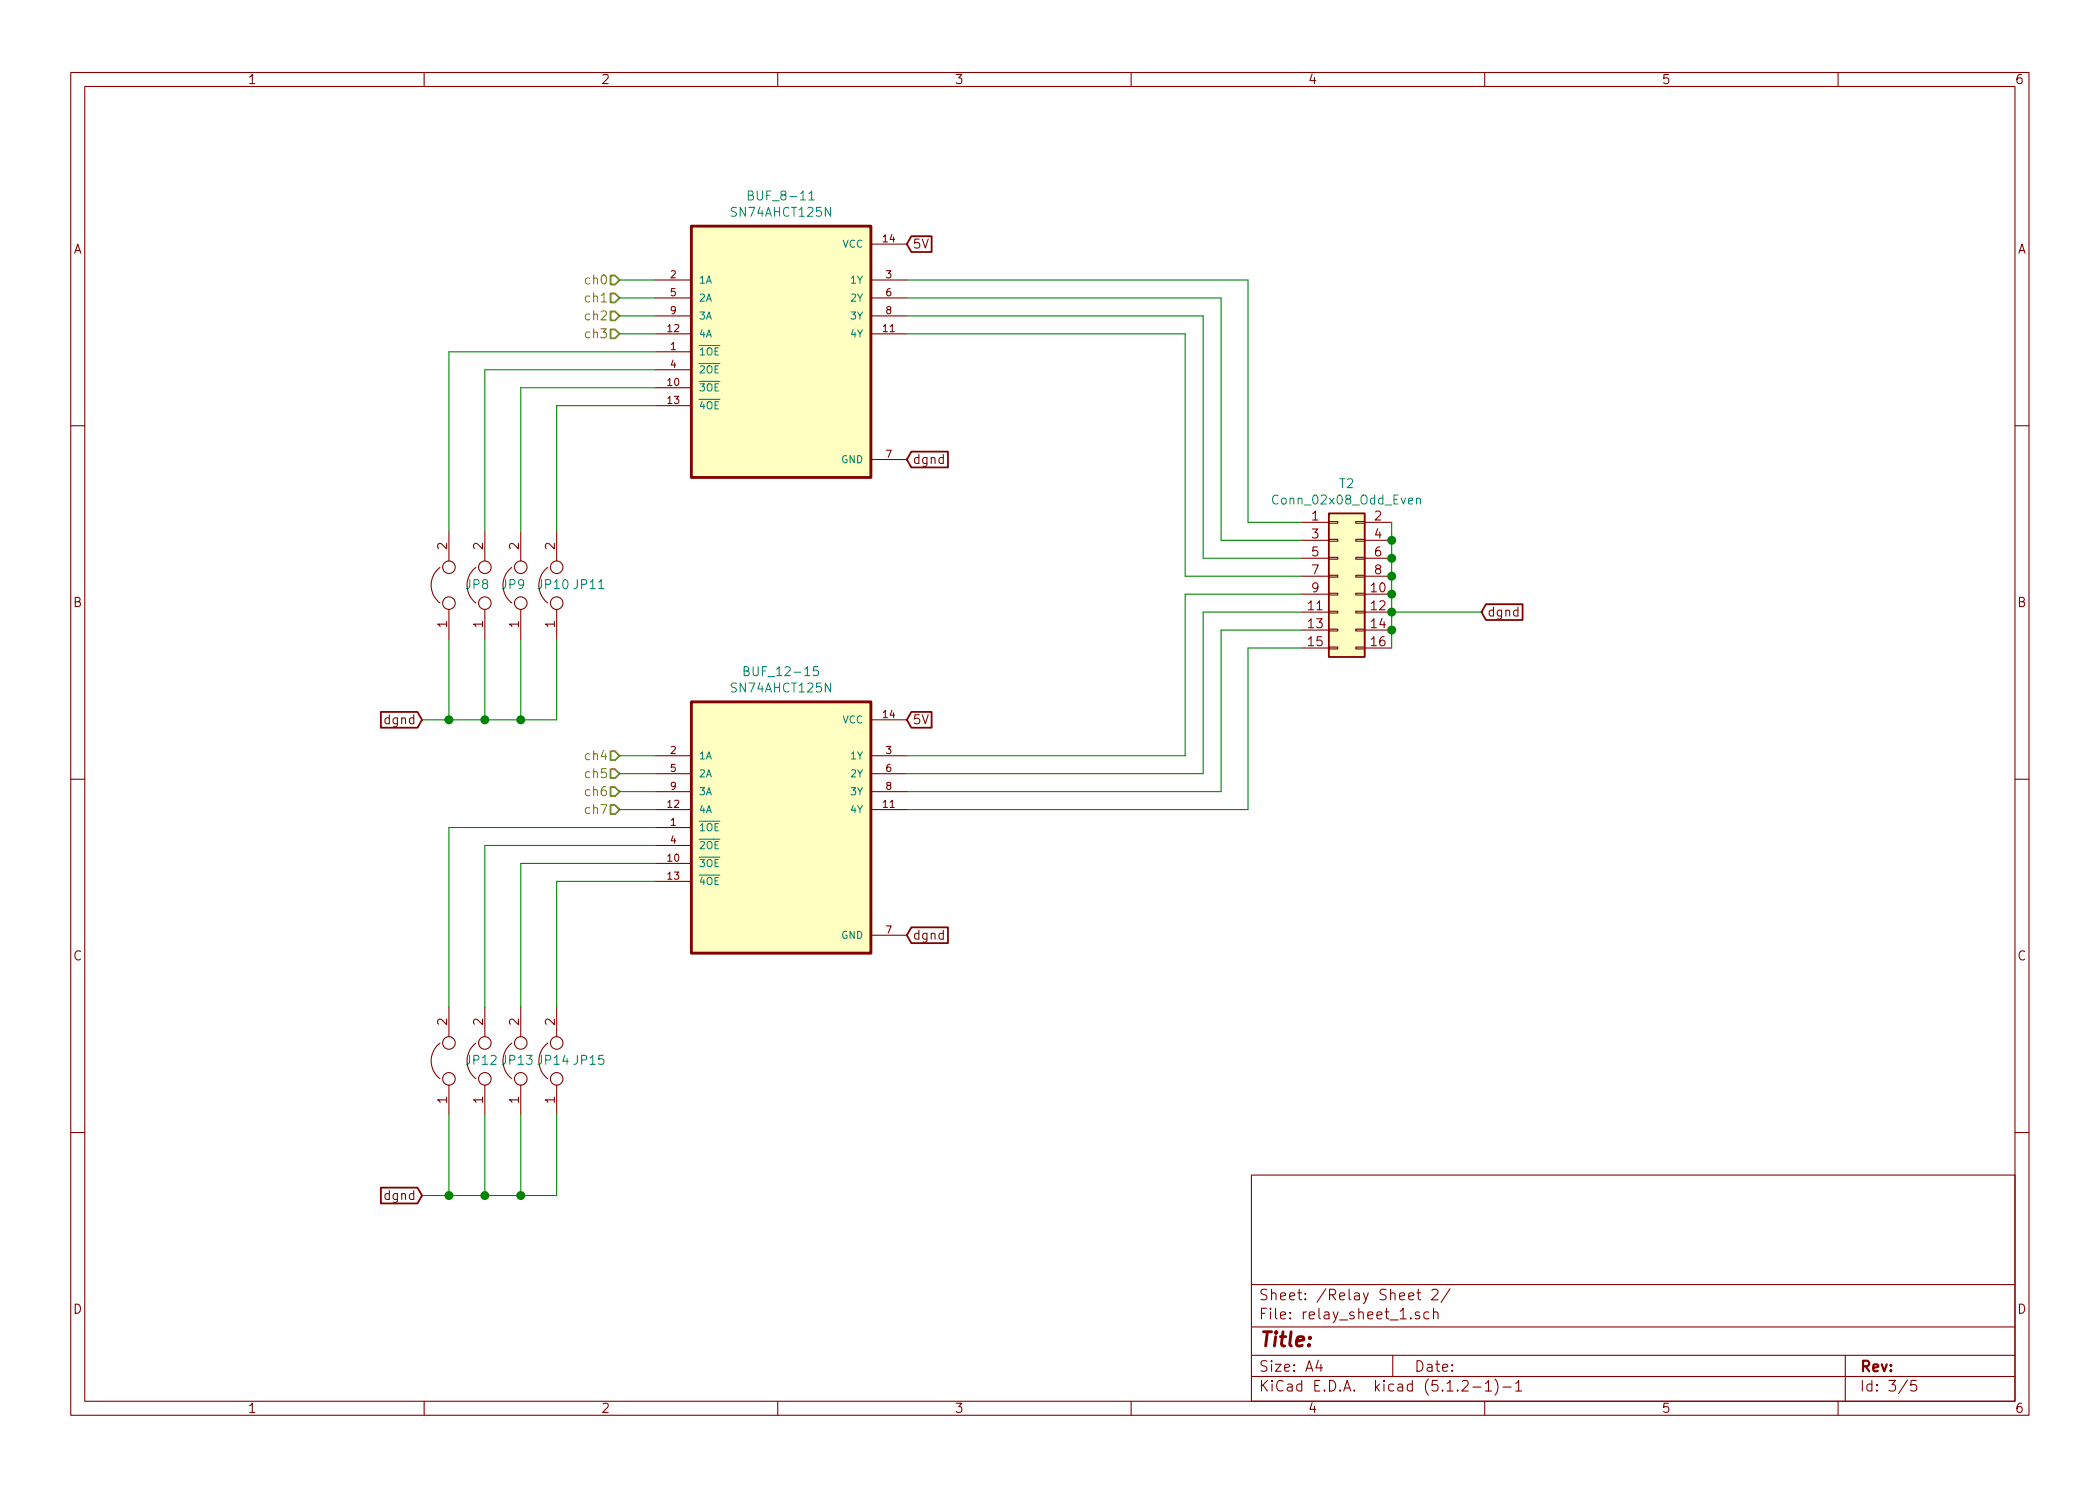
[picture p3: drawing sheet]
<svg xmlns="http://www.w3.org/2000/svg" width="297mm" height="210mm" viewBox="0 0 297 210" stroke-linecap="round" stroke-linejoin="round" font-family="sans-serif">
<g fill="none" stroke="#840000" stroke-width=".15">
<path d="M10 10.3h277v189.9h-277zM12 12.2h273v186.1h-273zM60 10.3v1.9M110 10.3v1.9M160 10.3v1.9M210 10.3v1.9M260 10.3v1.9M92.7 39.6h5.1M123.2 39.6h5.1M123.2 34.5h5.1M92.7 42.2h5.1M92.7 44.7h5.1"/>
<path d="M92.7 47.2h5.1M92.7 49.8h5.1M92.7 52.3h5.1M92.7 54.9h5.1M92.7 57.4h5.1M123.2 42.2h5.1M123.2 44.7h5.1M123.2 47.2h5.1M10 60.2h2M63.5 75.2v4.2M68.6 75.2v4.2M73.7 75.2v4.2"/>
<path d="M78.7 75.2v4.2M123.2 65h5.1M184.1 73.9h3.9M184.1 76.4h3.9M184.1 79h3.9M188 78.9h1.2v.2h-1.2zM188 76.3h1.2v.3h-1.2zM188 73.8h1.2v.2h-1.2zM191.8 78.9h1.2v.2h-1.2zM191.8 76.3h1.2v.3h-1.2zM191.8 73.8h1.2v.2h-1.2zM193 73.9h3.8"/>
<path d="M193 76.4h3.8M193 79h3.8M285 60.2h2M62.2 80.3a3.2 3.2 0 0 0 0 5M63.5 86.2v4.2M67.3 80.3a3.2 3.2 0 0 0 0 5M68.6 86.2v4.2M72.4 80.3a3.2 3.2 0 0 0 0 5M73.7 86.2v4.2M77.5 80.3a3.2 3.2 0 0 0 0 5M78.7 86.2v4.2M184.1 84.1h3.9"/>
<path d="M184.1 86.6h3.9M184.1 89.1h3.9M184.1 91.7h3.9M184.1 81.5h3.9M188 91.6h1.2v.2h-1.2zM188 89h1.2v.3h-1.2zM188 86.5h1.2v.2h-1.2zM188 83.9h1.2v.3h-1.2zM188 81.4h1.2v.3h-1.2zM191.8 91.6h1.2v.2h-1.2zM191.8 89h1.2v.3h-1.2zM191.8 86.5h1.2v.2h-1.2z"/>
<path d="M191.8 83.9h1.2v.3h-1.2zM191.8 81.4h1.2v.3h-1.2zM193 84.1h3.8M193 86.6h3.8M193 89.1h3.8M193 91.7h3.8M193 81.5h3.8M10 110.3h2M92.7 106.9h5.1M92.7 109.5h5.1M92.7 112h5.1M92.7 114.5h5.1"/>
<path d="M92.7 117.1h5.1M92.7 119.6h5.1M123.2 106.9h5.1M123.2 109.5h5.1M123.2 112h5.1M123.2 114.5h5.1M123.2 101.8h5.1M285 110.3h2M92.7 122.2h5.1M92.7 124.7h5.1M123.2 132.3h5.1M62.2 147.6a3.2 3.2 0 0 0 0 5"/>
<path d="M63.5 142.5v4.2M63.5 153.5v4.2M67.3 147.6a3.2 3.2 0 0 0 0 5M68.6 142.5v4.2M68.6 153.5v4.2M72.4 147.6a3.2 3.2 0 0 0 0 5M73.7 142.5v4.2M73.7 153.5v4.2M77.5 147.6a3.2 3.2 0 0 0 0 5M78.7 142.5v4.2M78.7 153.5v4.2M10 160.2h2"/>
<path d="M177 166.3h108v32h-108zM285 160.2h2M60 198.3v1.9M110 198.3v1.9M160 198.3v1.9M177 194.8h108M177 191.8h108M177 187.8h108M177 181.8h108M186.5 192.5l-.4 1h1M186.8 193v1M197 191.8v3"/>
<path d="M199.3 183.4l.7-.1-.1-.3-.4-.1-.2 .2v.7l.2 .1 .4-.1M200.4 182.9h.6M200.6 182.4v1.3l.1 .1 .3 .1M200.8 185.7a.37 .37 0 0 0-.6 .1v.1a.54 .54 0 0 0 .6 .3v.1v.2l-.2 .1-.4-.1M202.1 185.7l-.4-.1-.3 .3 .1 .6 .2 .1 .4-.1M202.5 182.6l.3-.2 .5 .1a.37 .37 0 0 1 0 .6l-.8 .8h.9M202.8 185.7a.38 .38 0 0 1 .6 .1v.8M202.8 185.1v1.5M205.1 182.3l-1.3 2M206.8 195.5l.2-.2h.4a.41 .41 0 0 1 .2 .7l-.8 .8h.9M208.3 196.3h1.2M210 198.3v1.9"/>
<path d="M210.1 195.8l.4-.5v1.5M210.1 196.8h.9M211.5 195.1a1.71 1.71 0 0 1 0 2.3M212.6 196.3h1.1M214.4 195.8l.4-.5v1.5M214.4 196.8h.8M260 198.3v1.9M261 191.8v6.5M269.8 195.2l-1.2 2M271 195.3h-.7v.7a.62 .62 0 0 1 .7 0l.1 .2-.1 .5-.2 .1h-.3l-.2-.1"/>
<circle cx="63.5" cy="85.3" r=".89"/>
<circle cx="63.5" cy="80.3" r=".89"/>
<circle cx="68.6" cy="85.3" r=".89"/>
<circle cx="68.6" cy="80.3" r=".89"/>
<circle cx="73.7" cy="80.3" r=".89"/>
<circle cx="73.7" cy="85.3" r=".89"/>
<circle cx="78.7" cy="85.3" r=".89"/>
<circle cx="78.7" cy="80.3" r=".89"/>
<circle cx="63.5" cy="147.6" r=".89"/>
<circle cx="63.5" cy="152.6" r=".89"/>
<circle cx="68.6" cy="147.6" r=".89"/>
<circle cx="68.6" cy="152.6" r=".89"/>
<circle cx="73.7" cy="147.6" r=".89"/>
<circle cx="73.7" cy="152.6" r=".89"/>
<circle cx="78.7" cy="147.6" r=".89"/>
<circle cx="78.7" cy="152.6" r=".89"/>
</g>
<g fill="#ffffc2" stroke="#ffffc2" stroke-width=".14">
<path d="M97.8 32h25.4v35.6h-25.4z"/>
<path d="M97.8 99.3h25.4v35.6h-25.4z"/>
<path d="M188 72.6h5v20.4h-5z"/>
</g>
<path d="M97.8 32h25.4v35.6h-25.4zM97.8 99.3h25.4v35.6h-25.4z" fill="none" stroke="#840000" stroke-width=".41"/>
<path d="M105.8 27.6h.6l.1-.2v-.3l-.2-.1h-.5v1.3h.5l.2-.1 .1-.3-.3-.3M114.4 27.4l.4-.4v1.3M114.4 28.3h.8M200.4 70.6v-.1a.31 .31 0 0 1 .5 .2v.6M200.4 70.5v.8M105.3 94.9h.5l.1-.2-.1-.2-.1-.2h-.4v1.3h.4l.2-.1 .1-.3-.3-.3M115.7 94.3h-.6l-.1 .6 .2-.1h.3l.3 .3v.3l-.3 .2h-.3l-.2-.1" fill="none" stroke="#008484" stroke-width=".15"/>
<path d="M86.4 39h.6l.6 .6-.6 .7h-.6zM86.4 41.5h.6l.6 .7-.6 .6h-.6zM86.4 44.1h.6l.6 .6-.6 .6h-.6zM86.4 46.6h.6l.6 .6-.6 .7h-.6zM86.4 106.3h.6l.6 .6-.6 .7h-.6zM86.4 108.8h.6l.6 .7-.6 .6h-.6zM86.4 111.4h.6l.6 .6-.6 .6h-.6zM86.4 113.9h.6l.6 .6-.6 .7h-.6z" fill="none" stroke="#848400" stroke-width=".25"/>
<path d="M128.9 33.4h2.9v2.3h-2.9l-.6-1.2zM128.9 63.9h5.2v2.2h-5.2l-.6-1.1zM188 72.6h5v20.4h-5zM210.2 85.5h5.2v2.2h-5.2l-.7-1.1zM53.9 100.7h5.2l.6 1.1-.6 1.2h-5.2zM128.9 100.7h2.9v2.3h-2.9l-.6-1.2zM128.9 131.2h5.2v2.2h-5.2l-.6-1.1zM53.9 168h5.2l.6 1.2-.6 1.1h-5.2z" fill="none" stroke="#840000" stroke-width=".25"/>
<g fill="none" stroke="#008400" stroke-width=".15">
<path d="M87.6 39.6h5.1M128.3 39.6h48.2v34.3h7.6M87.6 42.2h5.1M87.6 44.7h5.1M87.6 47.2h5.1M92.7 49.8h-29.2v25.4M92.7 52.3h-24.1v22.9M92.7 54.9h-19v20.3M92.7 57.4h-14v17.8M128.3 42.2h44.4v34.2h11.4M128.3 44.7h41.9v34.3h13.9M128.3 47.2h39.3v34.3h16.5"/>
<path d="M196.8 73.9v17.8M63.5 90.4v11.4M68.6 90.4v11.4M73.7 90.4v11.4M78.7 90.4v11.4h-19M184.1 84.1h-16.5v22.8h-39.3M184.1 86.6h-13.9v22.9h-41.9M184.1 89.1h-11.4v22.9h-44.4M184.1 91.7h-7.6v22.8h-48.2M196.8 86.6h12.7M87.6 106.9h5.1M87.6 109.5h5.1"/>
<path d="M87.6 112h5.1M87.6 114.5h5.1M92.7 117.1h-29.2v25.4M92.7 119.6h-24.1v22.9M92.7 122.2h-19v20.3M92.7 124.7h-14v17.8M63.5 157.7v11.5M68.6 157.7v11.5M73.7 157.7v11.5M78.7 157.7v11.5h-19"/>
</g>
<g fill="#008400" stroke="#008400" stroke-width=".25">
<circle cx="63.5" cy="101.8" r=".51"/>
<circle cx="68.6" cy="101.8" r=".51"/>
<circle cx="73.7" cy="101.8" r=".51"/>
<circle cx="63.5" cy="169.2" r=".51"/>
<circle cx="68.6" cy="169.2" r=".51"/>
<circle cx="73.7" cy="169.2" r=".51"/>
<circle cx="196.9" cy="76.4" r=".51"/>
<circle cx="196.9" cy="81.5" r=".51"/>
<circle cx="196.9" cy="79" r=".51"/>
<circle cx="196.9" cy="84.1" r=".51"/>
<circle cx="196.9" cy="86.6" r=".51"/>
<circle cx="196.9" cy="89.1" r=".51"/>
</g>
<text font-size="2.8" fill="#840000" x="178" y="190.5">Title:</text>
<g font-size="2.1" fill="#840000">
<text x="178" y="184">Sheet: /Relay Sheet 2/</text>
<text x="178" y="186.7">File: relay_sheet_1.sch</text>
<text x="178" y="196.9">KiCad E.D.A. kicad (5.1.2-1)-1</text>
<text x="178" y="194.1">Size: A4</text>
<text x="200" y="194.1">Date:</text>
<text x="263" y="194.1">Rev:</text>
<text x="263" y="196.9">Id: 3/5</text>
</g>
<g font-size="1.8" fill="#840000">
<text x="35" y="11.9">1</text>
<text x="85" y="11.9">2</text>
<text x="135" y="11.9">3</text>
<text x="185" y="11.9">4</text>
<text x="235" y="11.9">5</text>
<text x="285" y="11.9">6</text>
<text x="10.4" y="35.9">A</text>
<text x="129.1" y="35.2">5V</text>
<text x="285.4" y="35.9">A</text>
<text x="129.1" y="65.7">dgnd</text>
<text x="63.2" y="77.7" transform="rotate(-90 63.2 77.7)">2</text>
<text x="68.3" y="77.7" transform="rotate(-90 68.3 77.7)">2</text>
<text x="73.4" y="77.7" transform="rotate(-90 73.4 77.7)">2</text>
<text x="78.5" y="77.7" transform="rotate(-90 78.5 77.7)">2</text>
<text x="185.6" y="73.7">1</text>
<text x="185.6" y="76.2">3</text>
<text x="194.5" y="73.7">2</text>
<text x="194.5" y="76.2">4</text>
<text x="185.6" y="78.7">5</text>
<text x="185.6" y="81.3">7</text>
<text x="185.6" y="83.8">9</text>
<text x="194" y="83.8">10</text>
<text x="194.5" y="78.7">6</text>
<text x="194.5" y="81.3">8</text>
<text x="10.4" y="85.9">B</text>
<text x="63.2" y="88.8" transform="rotate(-90 63.2 88.8)">1</text>
<text x="68.3" y="88.8" transform="rotate(-90 68.3 88.8)">1</text>
<text x="73.4" y="88.8" transform="rotate(-90 73.4 88.8)">1</text>
<text x="78.5" y="88.8" transform="rotate(-90 78.5 88.8)">1</text>
<text x="185.1" y="86.4">11</text>
<text x="185.1" y="88.9">13</text>
<text x="194" y="86.4">12</text>
<text x="194" y="88.9">14</text>
<text x="210.3" y="87.2">dgnd</text>
<text x="285.4" y="85.9">B</text>
<text x="185.1" y="91.4">15</text>
<text x="194" y="91.4">16</text>
<text x="54.6" y="102.5">dgnd</text>
<text x="129.1" y="102.5">5V</text>
<text x="10.4" y="135.9">C</text>
<text x="129.1" y="133">dgnd</text>
<text x="285.4" y="135.9">C</text>
<text x="63.2" y="145.1" transform="rotate(-90 63.2 145.1)">2</text>
<text x="68.3" y="145.1" transform="rotate(-90 68.3 145.1)">2</text>
<text x="73.4" y="145.1" transform="rotate(-90 73.4 145.1)">2</text>
<text x="78.5" y="145.1" transform="rotate(-90 78.5 145.1)">2</text>
<text x="63.2" y="156.1" transform="rotate(-90 63.2 156.1)">1</text>
<text x="68.3" y="156.1" transform="rotate(-90 68.3 156.1)">1</text>
<text x="73.4" y="156.1" transform="rotate(-90 73.4 156.1)">1</text>
<text x="78.5" y="156.1" transform="rotate(-90 78.5 156.1)">1</text>
<text x="54.6" y="169.8">dgnd</text>
<text x="10.4" y="185.9">D</text>
<text x="285.4" y="185.9">D</text>
<text x="35" y="199.9">1</text>
<text x="85" y="199.9">2</text>
<text x="135" y="199.9">3</text>
<text x="185" y="199.9">4</text>
<text x="235" y="199.9">5</text>
<text x="285" y="199.9">6</text>
</g>
<g font-size="1.8" fill="#008484">
<text x="106.4" y="28.4">BUF_8-11</text>
<text x="103.7" y="30.7">SN74AHCT125N</text>
<text x="180.4" y="71.4">Conn_02x08_Odd_Even</text>
<text x="189.5" y="69.1">T2</text>
<text x="65.9" y="83.4">JP8</text>
<text x="71" y="83.4">JP9</text>
<text x="76.2" y="83.4">JP10 JP11</text>
<text x="105.9" y="95.7">BUF_12-15</text>
<text x="103.7" y="98">SN74AHCT125N</text>
<text x="66" y="150.7">JP12 JP13 JP14 JP15</text>
</g>
<g font-size="1.8" fill="#848400">
<text x="83.1" y="40.3">ch0</text>
<text x="83.1" y="42.8">ch1</text>
<text x="83.1" y="45.3">ch2</text>
<text x="83.1" y="47.9">ch3</text>
<text x="83.1" y="107.6">ch4</text>
<text x="83.1" y="110.1">ch5</text>
<text x="83.1" y="112.6">ch6</text>
<text x="83.1" y="115.2">ch7</text>
</g>
<g font-size="1.4" fill="#008484">
<text x="119.2" y="35">VCC</text>
<text x="98.8" y="40.1">1A</text>
<text x="120.4" y="40.1">1Y</text>
<text x="98.8" y="42.7">2A</text>
<text x="98.8" y="45.2">3A</text>
<text x="98.8" y="47.7">4A</text>
<text x="120.4" y="42.7">2Y</text>
<text x="120.4" y="45.2">3Y</text>
<text x="120.4" y="47.7">4Y</text>
<text x="98.8" y="50.3">1OE</text>
<text x="98.8" y="52.8">2OE</text>
<text x="98.8" y="55.4">3OE</text>
<text x="98.8" y="57.9">4OE</text>
<text x="119" y="65.5">GND</text>
<text x="98.8" y="107.4">1A</text>
<text x="119.2" y="102.4">VCC</text>
<text x="120.4" y="107.4">1Y</text>
<text x="98.8" y="110">2A</text>
<text x="98.8" y="112.5">3A</text>
<text x="120.4" y="110">2Y</text>
<text x="120.4" y="112.5">3Y</text>
<text x="98.8" y="115.1">4A</text>
<text x="98.8" y="117.6">1OE</text>
<text x="120.4" y="115.1">4Y</text>
<text x="98.8" y="120.1">2OE</text>
<text x="98.8" y="122.7">3OE</text>
<text x="98.8" y="125.2">4OE</text>
<text x="119" y="132.8">GND</text>
</g>
<g font-size="1.4" fill="#840000">
<text x="124.9" y="34.3">14</text>
<text x="94.9" y="39.4">2</text>
<text x="94.9" y="41.9">5</text>
<text x="125.3" y="39.4">3</text>
<text x="125.3" y="41.9">6</text>
<text x="94.5" y="47">12</text>
<text x="94.9" y="44.4">9</text>
<text x="124.9" y="47">11</text>
<text x="125.3" y="44.4">8</text>
<text x="94.9" y="49.5">1</text>
<text x="94.9" y="52.1">4</text>
<text x="94.5" y="54.6">10</text>
<text x="94.5" y="57.1">13</text>
<text x="125.3" y="64.8">7</text>
<text x="124.9" y="101.6">14</text>
<text x="94.9" y="106.7">2</text>
<text x="125.3" y="106.7">3</text>
<text x="94.9" y="109.2">5</text>
<text x="94.9" y="111.8">9</text>
<text x="125.3" y="109.2">6</text>
<text x="125.3" y="111.8">8</text>
<text x="94.5" y="114.3">12</text>
<text x="94.9" y="116.8">1</text>
<text x="94.9" y="119.4">4</text>
<text x="124.9" y="114.3">11</text>
<text x="94.5" y="121.9">10</text>
<text x="94.5" y="124.5">13</text>
<text x="125.3" y="132.1">7</text>
</g>
</svg>
